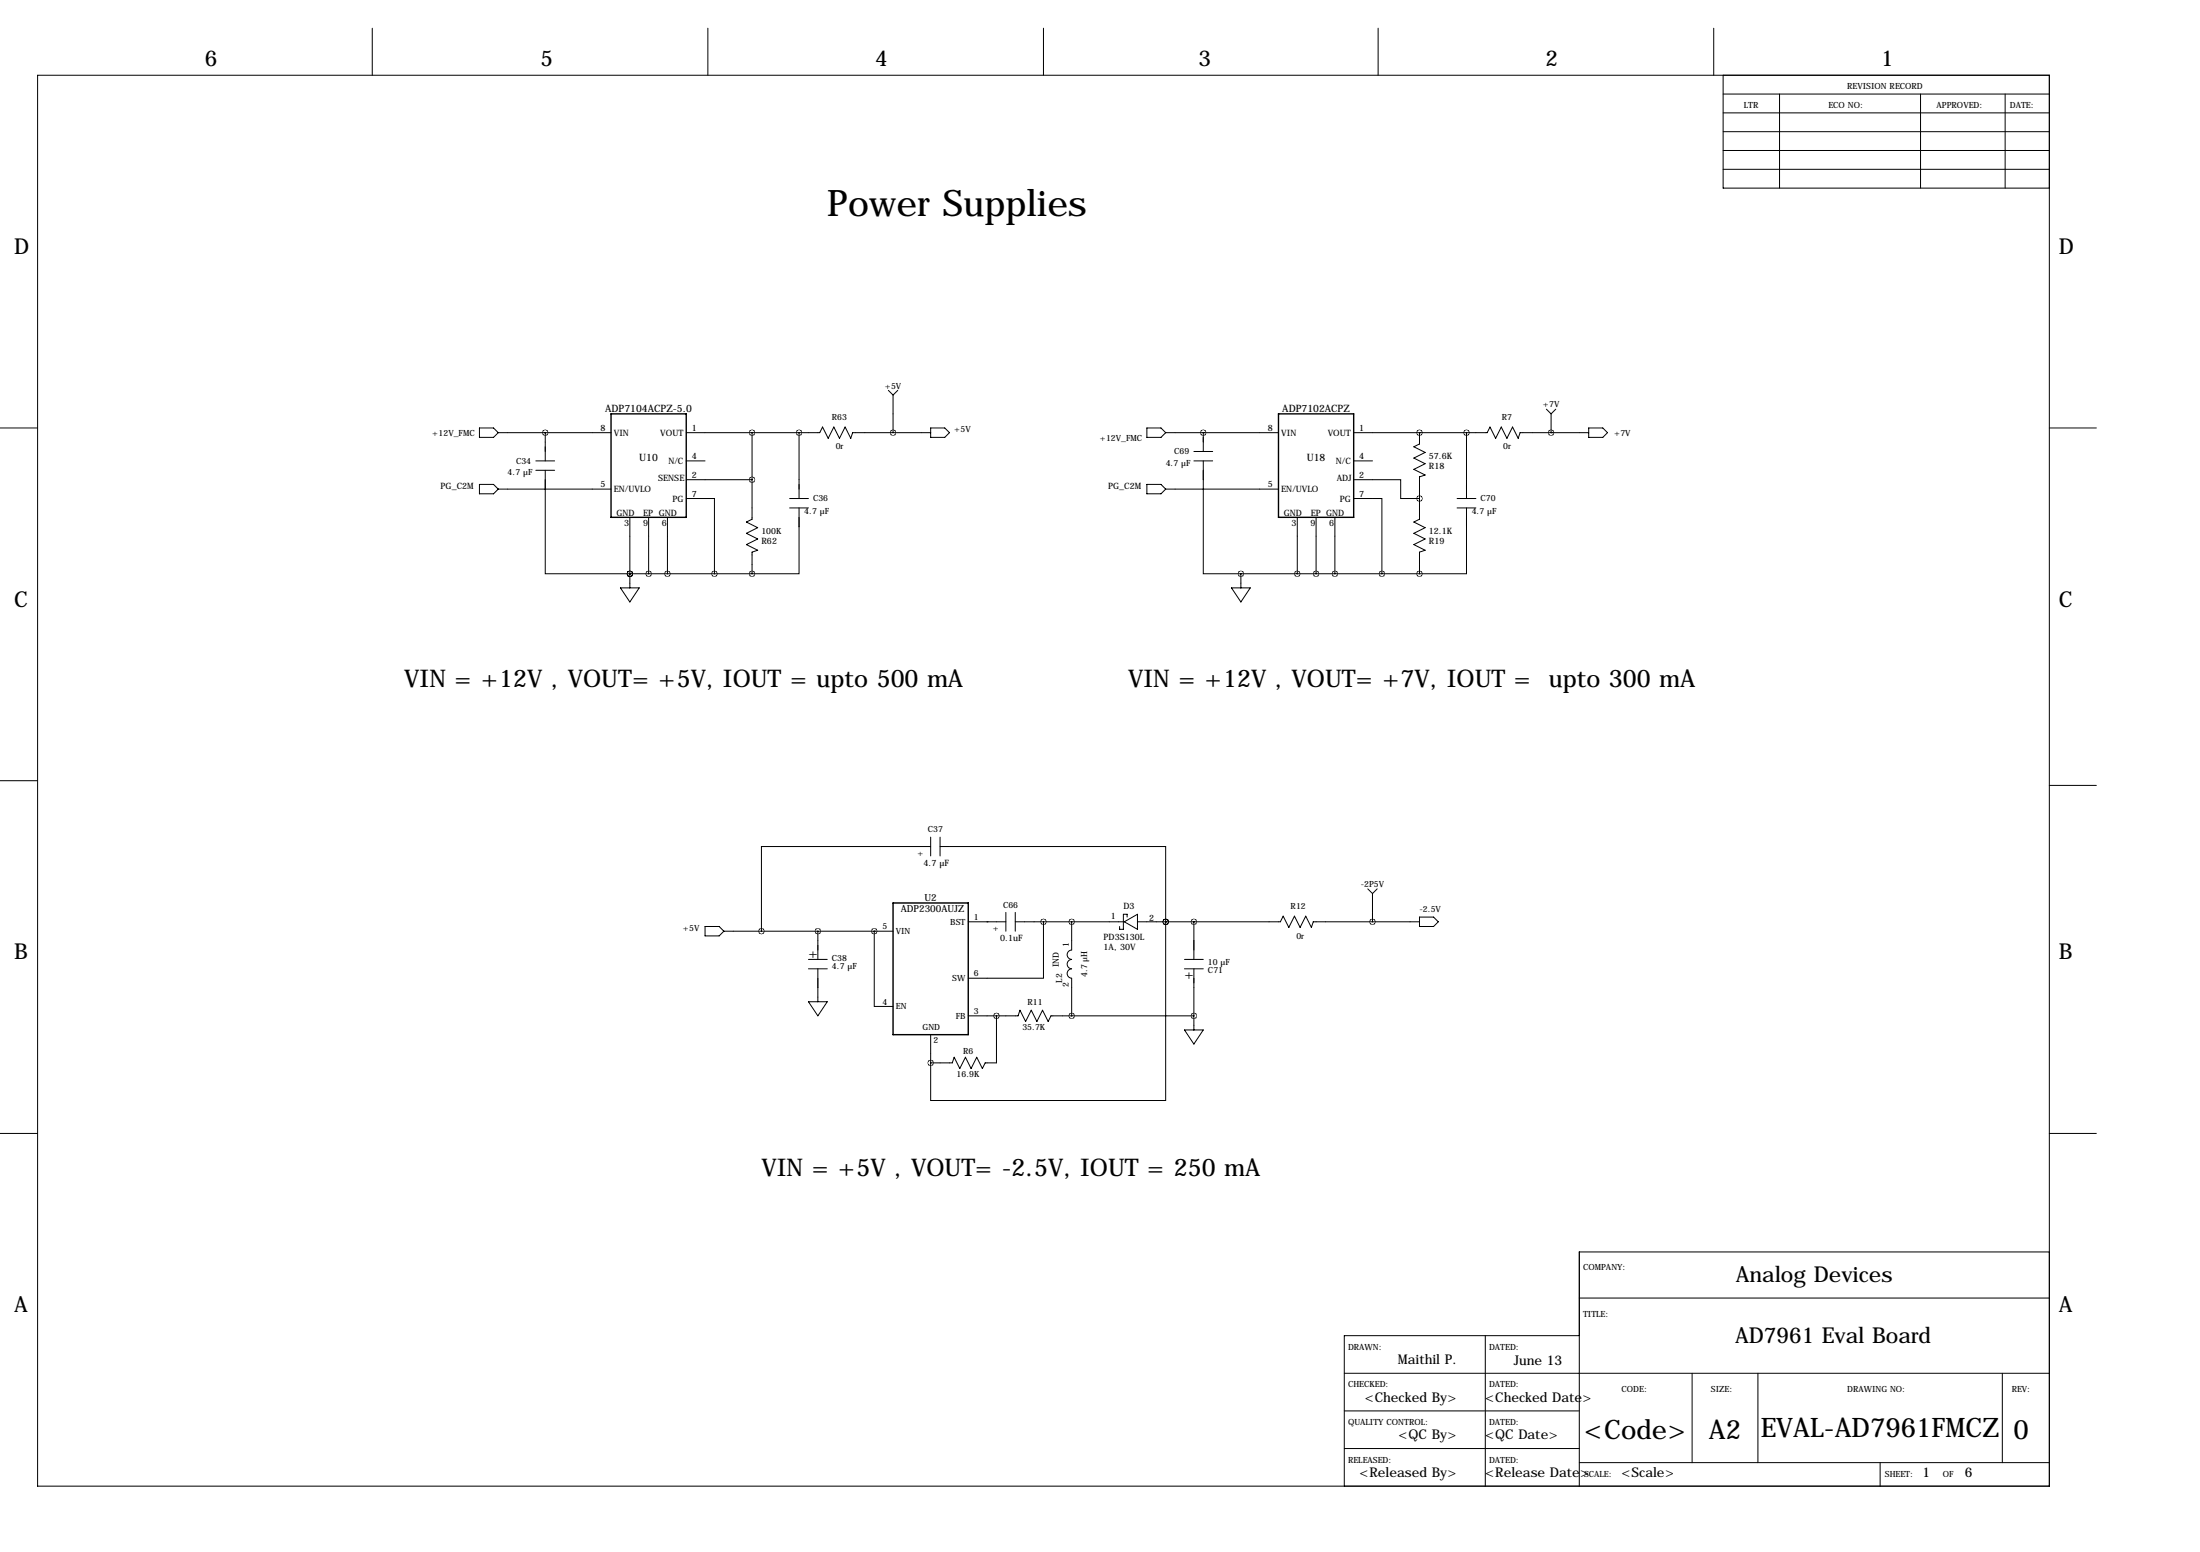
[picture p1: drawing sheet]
<svg xmlns="http://www.w3.org/2000/svg" width="594mm" height="419mm" viewBox="0 0 594 419" stroke-linecap="round" stroke-linejoin="round" font-family="sans-serif">
<g fill="none" stroke="#000" stroke-width=".27">
<path d="M100.6 7.6v12.7M191.3 7.6v12.7M281.9 7.6v12.7M372.4 7.6v12.7M463 7.6v12.7M10.2 20.3h543.5v381h-543.5zM465.6 20.3v30.5h88.1M465.6 35.6h88.1M465.6 25.4h88.1M465.6 30.5h88.1M480.8 25.4v25.4M518.9 25.4v25.4"/>
<path d="M541.8 25.4v25.4M465.6 40.6h88.1M465.6 45.7h88.1M-.1 115.6h10.3M129.5 115.6h3.8l1.3 1.2-1.3 1.3h-3.8zM134.6 116.8h30.5M147.3 116.8v7.7M185.4 116.8h36.1l.7-1.5 1.6 3.1 1.5-3.1 1.5 3.1 1.5-3.1 1.6 3.1 .5-1.6h21.1M203.2 116.8v23.4l-1.5 .8 3 1.5-3 1.5 3 1.5-3 1.6 3 1.5-1.5 .5v5.8M215.9 116.8v17.8M240 105.4l1.3 1.3M241.3 106.7v10.1"/>
<path d="M242.6 105.4l-1.3 1.3M251.5 115.6h3.8l1.2 1.2-1.2 1.3h-3.8zM309.9 115.6h3.8l1.3 1.2-1.3 1.3h-3.8zM315 116.8h30.4M325.1 116.8h.1M325.1 116.8v5.1M365.8 116.8h36l.8-1.5 1.5 3.1 1.5-3.1 1.6 3.1 1.5-3.1 1.5 3.1 .5-1.6h18.6M383.5 116.8h.1M383.5 116.8v3.1l-1.5 .7 3.1 1.6-3.1 1.5 3.1 1.5-3.1 1.5 3.1 1.6-1.6 .5v11.4l-1.5 .8 3.1 1.5-3.1 1.5 3.1 1.5-3.1 1.6 3.1 1.5-1.6 .5v5.8M396.2 116.8v17.8M417.8 110.5l1.3 1.3M419.1 116.8h.1"/>
<path d="M419.1 111.8v5M420.4 110.5l-1.3 1.3M429.3 115.6h3.8l1.2 1.2-1.2 1.3h-3.8zM553.7 115.6h12.7M129.5 130.8h3.8l1.3 1.3-1.3 1.2h-3.8zM134.6 132.1h30.5M144.8 124.5h5.1M144.8 127h5.1M147.3 127v27.9h22.9M170.2 139.7v19.1M175.3 139.7v15.2M180.3 139.7v15.2"/>
<path d="M185.4 134.6h7.6v20.3M185.4 124.5h5.1M185.4 129.5h17.8M213.4 134.6h5M213.4 137.2h5M215.9 137.2v17.7h-12.7M309.9 130.8h3.8l1.3 1.3-1.3 1.2h-3.8zM315 132.1h30.4M322.6 121.9h5.1M322.6 124.5h5.1M325.1 124.5v30.4h10.2M350.5 139.7v15.2"/>
<path d="M355.6 139.7v15.2M360.7 139.7v15.2M365.8 129.5h12.7v5.1h5M365.8 134.6h7.6v20.3M365.8 124.5h5M393.7 134.6h5.1M393.7 137.2h5.1M396.2 137.2v17.7h-12.7M167.6 158.8h5.1l-2.5 3.8zM170.2 154.9h.1M170.2 154.9h33M332.7 158.8h5.1l-2.5 3.8z"/>
<path d="M335.3 154.9v3.9M335.3 154.9h48.2M-.1 210.8h10.3M553.7 212.1h12.7M251.5 228.6h-45.8v22.9M251.5 226.1v5M254 228.6h61v20.3M254 226.1v5M190.5 250.2h3.8l1.3 1.3-1.3 1.2h-3.8zM195.6 251.5h45.7M218.4 259.1h5.1M221 251.5v7.6"/>
<path d="M236.2 251.5h.1M236.2 251.5v20.3h5.1M261.6 248.9h10.2M266.7 248.9h.1M271.8 246.4v5.1M274.3 248.9h29.5M274.3 246.4v5.1M281.9 248.9v15.3h-20.3M289.6 248.9v7.6a1.27 1.27 0 0 0-1.3 1.3 1.27 1.27 0 0 0 1.2 1.3M289.6 259.1a1.27 1.27 0 0 0-1.3 1.2 1.27 1.27 0 0 0 1.2 1.3M303.8 248.9l3.5-2v4.1zM304.5 247.6v-.7h-1v4.1h-1v-.8"/>
<path d="M307.3 248.9h38.6l.8-1.5 1.5 3 1.6-3 1.5 3 1.5-3 1.5 3 .5-1.5h28.7M315 248.9v48.3h-63.5v-10.2M315 248.9h.1M320 259.1h5.1M322.6 248.9v10.2M369.6 240l1.2 1.3M370.8 241.3v7.6M372.1 240l-1.3 1.3M383.5 247.6h3.8l1.3 1.3-1.3 1.3h-3.8zM218.4 261.6h5.1M218.4 270.5h5.1l-2.5 3.8zM221 261.6v8.9"/>
<path d="M251.5 279.4v7.6M261.6 274.3h13.5l.5-1.5 1.5 3 1.5-3 1.6 3 1.5-3 1.5 3 .8-1.5h38.6M269.2 274.3v12.7h-3l-.8 1.5-1.5-3-1.5 3-1.5-3-1.6 3-1.5-3-.5 1.5h-5.8M289.6 261.6a1.27 1.27 0 0 0-1.3 1.3 1.27 1.27 0 0 0 1.2 1.3M289.6 264.2v10.1M320 261.6h5.1M320 278.1h5.1l-2.5 3.8zM322.6 261.6v16.5M-.1 306.1h10.3M553.7 306.1h12.7M553.7 338.1h-127v63.2M426.7 350.5h127"/>
<path d="M363.2 370.8h190.5M401.3 360.7v40.6M426.7 360.7h-63.5v40.6M457.2 370.8v24.2M475 370.8v24.2M541 370.8v24.2M363.2 381h63.5M363.2 391.2h63.5M426.7 395h127M508 395v6.3"/>
</g>
<path d="M165.1 111.8h20.3v27.9h-20.3zM345.4 111.8h20.4v27.9h-20.4zM241.3 243.8h20.3v35.6h-20.3z" fill="none" stroke="#000" stroke-width=".38"/>
<path d="M236.2 251.5a.05 .05 0 0 0 .1 0 .05 .05 0 0 0-.1 0zM269.2 274.3a.05 .05 0 0 0 .1 0 .05 .05 0 0 0-.1 0zM205.7 251.5a.06 .06 0 0 0 .1 0 .06 .06 0 0 0-.1 0zM314.9 248.9a.05 .05 0 0 0 .1 0 .05 .05 0 0 0-.1 0zM220.9 251.5a.05 .05 0 0 0 .1 0 .05 .05 0 0 0-.1 0zM383.5 154.9a.05 .05 0 0 0 .1 0 .05 .05 0 0 0-.1 0zM419 116.8a.1 .1 0 0 0 .2 0 .1 .1 0 0 0-.2 0zM370.8 248.9a.05 .05 0 0 0 .1 0 .05 .05 0 0 0-.1 0zM289.5 248.9a.05 .05 0 0 0 .1 0 .05 .05 0 0 0-.1 0zM281.9 248.9a.05 .05 0 0 0 .1 0 .05 .05 0 0 0-.1 0zM322.5 248.9a.05 .05 0 0 0 .1 0 .05 .05 0 0 0-.1 0zM289.5 274.3a.05 .05 0 0 0 .1 0 .05 .05 0 0 0-.1 0zM322.5 274.3a.05 .05 0 0 0 .1 0 .05 .05 0 0 0-.1 0zM335.2 154.9a.05 .05 0 0 0 .1 0 .05 .05 0 0 0-.1 0zM251.4 287a.05 .05 0 0 0 .1 0 .05 .05 0 0 0-.1 0zM350.5 154.9a.06 .06 0 0 0 .1 0 .06 .06 0 0 0-.1 0zM355.5 154.9a.1 .1 0 0 0 .2 0 .1 .1 0 0 0-.2 0zM360.6 154.9a.05 .05 0 0 0 .1 0 .05 .05 0 0 0-.1 0zM383.5 134.6a.05 .05 0 0 0 .1 0 .05 .05 0 0 0-.1 0zM396.2 116.8a.05 .05 0 0 0 .1 0 .05 .05 0 0 0-.1 0zM383.5 116.8a.05 .05 0 0 0 .1 0 .05 .05 0 0 0-.1 0zM373.3 154.9a.05 .05 0 0 0 .1 0 .05 .05 0 0 0-.1 0zM314.9 248.9a.05 .05 0 0 0 .1 0 .05 .05 0 0 0-.1 0zM147.3 116.8a.05 .05 0 0 0 .1 0 .05 .05 0 0 0-.1 0zM203.1 154.9a.1 .1 0 0 0 .2 0 .1 .1 0 0 0-.2 0zM170.1 154.9a.06 .06 0 0 0 .1 0 .06 .06 0 0 0-.1 0zM175.2 154.9a.06 .06 0 0 0 .1 0 .06 .06 0 0 0-.1 0zM180.3 154.9a.05 .05 0 0 0 .1 0 .05 .05 0 0 0-.1 0zM215.8 116.8a.1 .1 0 0 0 .2 0 .1 .1 0 0 0-.2 0zM193 154.9a.06 .06 0 0 0 .1 0 .06 .06 0 0 0-.1 0zM203.1 116.8a.1 .1 0 0 0 .2 0 .1 .1 0 0 0-.2 0zM203.1 129.5a.1 .1 0 0 0 .2 0 .1 .1 0 0 0-.2 0zM170.1 154.9a.06 .06 0 0 0 .1 0 .06 .06 0 0 0-.1 0zM325.1 116.8a.06 .06 0 0 0 .1 0 .06 .06 0 0 0-.1 0zM241.2 116.8a.1 .1 0 0 0 .2 0 .1 .1 0 0 0-.2 0z" fill="#000" stroke="#000" stroke-width="1.5"/>
<text font-size="9.9" x="223.5" y="58.4">Power Supplies</text>
<g font-size="7.3">
<text x="428" y="388.6">&lt;Code&gt;</text>
<text x="461.7" y="388.6">A2</text>
<text x="475.8" y="388.1">EVAL-AD7961FMCZ</text>
<text x="544" y="388.6">0</text>
</g>
<g font-size="6.6">
<text x="109.2" y="185.4">VIN = +12V , VOUT= +5V, IOUT = upto 500 mA</text>
<text x="304.8" y="185.4">VIN = +12V , VOUT= +7V, IOUT = upto 300 mA</text>
<text x="205.7" y="317.5">VIN = +5V , VOUT= -2.5V, IOUT = 250 mA</text>
</g>
<g font-size="5.9">
<text x="55.4" y="17.8">6</text>
<text x="146" y="17.8">5</text>
<text x="236.5" y="17.8">4</text>
<text x="323.9" y="17.8">3</text>
<text x="417.6" y="17.8">2</text>
<text x="508.3" y="17.8">1</text>
<text x="3.8" y="68.6">D</text>
<text x="556.3" y="68.6">D</text>
<text x="3.8" y="163.8">C</text>
<text x="556.3" y="163.8">C</text>
<text x="3.8" y="259.1">B</text>
<text x="556.3" y="259.1">B</text>
<text x="469" y="346.2">Analog Devices</text>
<text x="3.8" y="354.3">A</text>
<text x="556.3" y="354.3">A</text>
<text x="468.8" y="362.8">AD7961 Eval Board</text>
</g>
<g font-size="3.6">
<text x="218.4" y="258.8">+</text>
<text x="320" y="264.4">+</text>
<text x="377.7" y="368.3">Maithil P.</text>
<text x="409" y="368.5">June 13</text>
<text x="368.8" y="378.5">&lt;Checked By&gt;</text>
<text x="401.3" y="378.5">&lt;Checked Date&gt;</text>
<text x="377.9" y="388.6">&lt;QC By&gt;</text>
<text x="401.3" y="388.6">&lt;QC Date&gt;</text>
<text x="367.3" y="398.8">&lt;Released By&gt;</text>
<text x="401.3" y="398.8">&lt;Release Date&gt;</text>
<text x="438.2" y="398.8">&lt;Scale&gt;</text>
<text x="519.4" y="398.8">1</text>
<text x="530.9" y="398.8">6</text>
</g>
<g font-size="2.7">
<text x="163.5" y="111.1">ADP7104ACPZ-5.0</text>
<text x="346.5" y="111.1">ADP7102ACPZ</text>
<text x="172.7" y="124.5">U10</text>
<text x="353.1" y="124.5">U18</text>
</g>
<g font-size="2.6">
<text x="249.8" y="243.3">U2</text>
<text x="243.4" y="246.2">ADP2300AUJZ</text>
</g>
<g font-size="2.4">
<text x="162.2" y="116.3">8</text>
<text x="165.9" y="117.7">VIN</text>
<text x="178.4" y="117.7">VOUT</text>
<text x="186.9" y="116.3">1</text>
<text x="342.6" y="116.3">8</text>
<text x="346.2" y="117.7">VIN</text>
<text x="358.7" y="117.7">VOUT</text>
<text x="367.3" y="116.3">1</text>
<text x="180.6" y="125.3">N/C</text>
<text x="186.9" y="124">4</text>
<text x="360.9" y="125.3">N/C</text>
<text x="367.3" y="124">4</text>
<text x="386.1" y="124">57.6K</text>
<text x="162.2" y="131.6">5</text>
<text x="177.8" y="129.9">SENSE</text>
<text x="186.9" y="129">2</text>
<text x="342.6" y="131.6">5</text>
<text x="361.2" y="129.9">ADJ</text>
<text x="367.3" y="129">2</text>
<text x="386.1" y="126.6">R18</text>
<text x="119.1" y="132.1">PG_C2M</text>
<text x="165.9" y="132.9">EN/UVLO</text>
<text x="181.7" y="135.5">PG</text>
<text x="186.9" y="134.1">7</text>
<text x="299.4" y="132.1">PG_C2M</text>
<text x="346.2" y="132.9">EN/UVLO</text>
<text x="362" y="135.5">PG</text>
<text x="367.3" y="134.1">7</text>
<text x="166.6" y="139.3">GND</text>
<text x="168.7" y="142.1">3</text>
<text x="173.7" y="142.1">9</text>
<text x="173.8" y="139.3">EP GND</text>
<text x="178.8" y="142.1">6</text>
<text x="346.9" y="139.3">GND</text>
<text x="349" y="142.1">3</text>
<text x="354.1" y="142.1">9</text>
<text x="354.2" y="139.3">EP GND</text>
<text x="359.2" y="142.1">6</text>
<text x="205.7" y="146.9">R62</text>
<text x="386.1" y="146.9">R19</text>
<text x="386.1" y="144.3">12.1K</text>
<text x="249.5" y="233.8">4.7 µF</text>
<text x="303.5" y="245.4">D3</text>
<text x="300.1" y="248">1</text>
<text x="310.5" y="248.6">2</text>
<text x="270.2" y="254.1">0.1uF</text>
<text x="298.2" y="253.9">PD3S130L</text>
<text x="298.2" y="256.4">1A, 30V</text>
</g>
<g font-size="2.3">
<text x="471.2" y="29.2">LTR</text>
<text x="494" y="29.2">ECO NO:</text>
<text x="499.1" y="24.1">REVISION RECORD</text>
<text x="523.2" y="29.2">APPROVED:</text>
<text x="543.1" y="29.2">DATE:</text>
<text x="239.1" y="104.9">+5V</text>
<text x="224.8" y="113.5">R63</text>
<text x="405.8" y="113.5">R7</text>
<text x="416.9" y="110">+7V</text>
<text x="116.8" y="117.6">+12V_FMC</text>
<text x="257.8" y="116.6">+5V</text>
<text x="297.1" y="119.2">+12V_FMC</text>
<text x="436.1" y="117.6">+7V</text>
<text x="139.4" y="125.2">C34</text>
<text x="225.8" y="121.2">0r</text>
<text x="315" y="125.8">4.7 µF</text>
<text x="317.2" y="122.7">C69</text>
<text x="406.1" y="121.2">0r</text>
<text x="137.2" y="128.4">4.7 µF</text>
<text x="219.7" y="135.4">C36</text>
<text x="400" y="135.4">C70</text>
<text x="217.3" y="138.8">4.7 µF</text>
<text x="397.6" y="138.8">4.7 µF</text>
<text x="205.7" y="144.3">100K</text>
<text x="250.7" y="224.8">C37</text>
<text x="247.9" y="231.1">+</text>
<text x="367.7" y="239.6">-2P5V</text>
<text x="271" y="245.1">C66</text>
<text x="348.7" y="245.4">R12</text>
<text x="184.5" y="251.5">+5V</text>
<text x="238.5" y="251">5</text>
<text x="256.8" y="249.7">BST</text>
<text x="263.1" y="248.4">1</text>
<text x="268.2" y="251.5">+</text>
<text x="383.5" y="246.4">-2.5V</text>
<text x="242.1" y="252.3">VIN</text>
<text x="288.8" y="255.8" transform="rotate(-90 288.8 255.8)">1</text>
<text x="350.3" y="253.6">0r</text>
<text x="224.8" y="259.6">C38</text>
<text x="224.8" y="261.7">4.7 µF</text>
<text x="263.1" y="263.7">6</text>
<text x="286.1" y="261.1" transform="rotate(-90 286.1 261.1)">IND</text>
<text x="293.7" y="263.9" transform="rotate(-90 293.7 263.9)">4.7 µH</text>
<text x="326.4" y="262.7">C71</text>
<text x="326.4" y="260.6">10 µF</text>
<text x="257.3" y="265">SW</text>
<text x="287" y="265.4" transform="rotate(-90 287 265.4)">L2</text>
<text x="288.8" y="266.5" transform="rotate(-90 288.8 266.5)">2</text>
<text x="238.5" y="271.3">4</text>
<text x="242.1" y="272.6">EN</text>
<text x="258.2" y="275.1">FB</text>
<text x="263.1" y="273.8">3</text>
<text x="277.6" y="271.4">R11</text>
<text x="249.3" y="278.2">GND</text>
<text x="252.2" y="281.8">2</text>
<text x="276.3" y="278.1">35.7K</text>
<text x="260.2" y="284.6">R6</text>
<text x="258.5" y="290.8">16.9K</text>
<text x="427.7" y="342.9">COMPANY:</text>
<text x="427.7" y="355.6">TITLE:</text>
<text x="364.2" y="364.5">DRAWN:</text>
<text x="402.3" y="364.5">DATED:</text>
<text x="364.2" y="374.6">CHECKED:</text>
<text x="402.3" y="374.6">DATED:</text>
<text x="438.2" y="375.9">CODE:</text>
<text x="462.3" y="375.9">SIZE:</text>
<text x="499.1" y="375.9">DRAWING NO:</text>
<text x="543.6" y="375.9">REV:</text>
<text x="364.2" y="384.8">QUALITY CONTROL:</text>
<text x="402.3" y="384.8">DATED:</text>
<text x="364.2" y="395">RELEASED:</text>
<text x="402.3" y="395">DATED:</text>
<text x="428" y="398.8">SCALE:</text>
<text x="509.3" y="398.8">SHEET:</text>
<text x="525" y="398.8">OF</text>
</g>
</svg>
